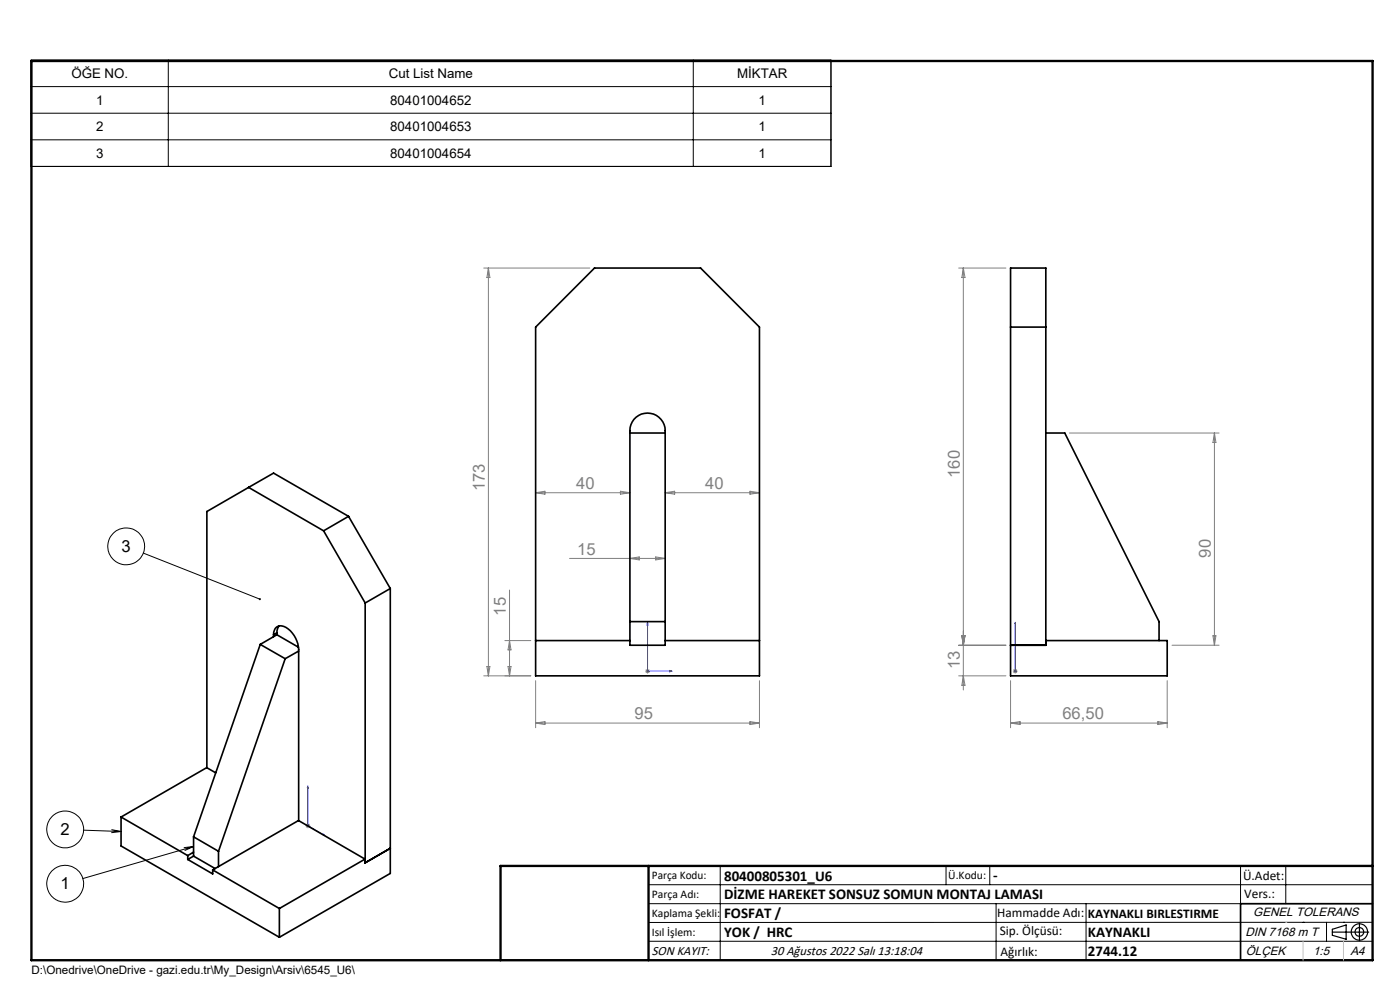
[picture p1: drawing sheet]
<svg xmlns="http://www.w3.org/2000/svg" width="297mm" height="210mm" viewBox="0 0 297 210" stroke-linecap="round" stroke-linejoin="round" font-family="sans-serif">
<g fill="none" stroke="#000" stroke-width=".21">
<path d="M6.6 12.8h169.7v22.5h-169.7zM6.6 18.4h169.7M35.7 12.8v22.5M147.1 12.8v22.5M6.6 24h169.7M6.6 29.7h169.7M30.4 117.3l24.7 9.8M17.7 176.1l8 .3M23.7 176l2 .4M25.7 176.4l-2 .2M41.1 179.6l-23.5 6.8M41.1 179.6l-1.9 .8"/>
<path d="M41.1 179.6l-2 .2M137.6 187.7h153.6M137.6 191.7h153.6M137.6 199.7h153.6M152.8 183.7v20M200.7 183.7v4M210 183.7v4M211.3 191.7v12M230.4 191.7v12M263.2 183.7v20M272.8 183.7v8M276.4 195.6h.1"/>
<path d="M281.4 195.6v4.1M285 195.6h.1M291.2 195.6l-153.6 .1"/>
<circle cx="26.8" cy="115.9" r="3.9"/>
<circle cx="13.8" cy="175.9" r="3.9"/>
<circle cx="13.8" cy="187.5" r="3.9"/>
</g>
<g fill="none" stroke="#000" stroke-width=".25">
<path d="M282.6 197.7h7.8M282.6 197.1l3-.9v3l-3-.8zM288.4 195.8v3.8M106.2 203.7h185"/>
<circle cx="288.4" cy="197.7" r="1.74"/>
<circle cx="288.4" cy="197.7" r=".93"/>
</g>
<path d="M137.4 132v10.4h5.2M137.4 132l.1 .5h-.3zM215.4 132v.5v-.5M215.4 132v10.4M142 142.2l.6 .2-.6 .1zM215.4 142.2v.3zM215.4 142.4h.1M65.3 166.7l.1 .5-.2-.1zM65.3 166.7v8.4l3.6 2.2M68.6 176.9l.3 .4-.3-.1z" fill="none" stroke="#00f" stroke-width=".21"/>
<g fill="none" stroke="#808080" stroke-width=".21">
<path d="M102.6 56.9h22.5M103.6 56.9v86.5M103.6 56.9l.3 2h-.6zM203.4 56.9h10M204.4 56.9l.3 2h-.7zM204.4 56.9v89.5M226.9 91.9h31.7M257.6 91.9v45M257.6 91.9l.4 2h-.7zM113.6 104.5l2-.3v.6zM113.6 104.5h20M120.8 118.5h20.3"/>
<path d="M131.6 104.2l2 .3-2 .3zM133.6 118.5l2-.4v.7zM139.1 118.1l2 .4-2 .3zM141.1 104.5h20M141.1 104.5l2-.3v.6zM159.1 104.2l2 .3-2 .3zM107.1 135.9h5.5M108.1 125.2v18.2M108.1 135.9l.3 2h-.6zM203.4 136.9h10M204 134.9h.7l-.3 2zM248.6 136.9h10"/>
<path d="M257.3 134.9h.7l-.4 2zM102.6 143.4h10M103.3 141.4h.6l-.3 2zM107.8 141.4h.6l-.3 2zM113.6 144.4v10M113.6 153.4h47.5M113.6 153.4l2-.3v.6zM136.9 142.4h1M137 142l.7 .7M137.4 141.9v1M137.7 142l-.7 .7M159.1 153.1l2 .3-2 .3z"/>
<path d="M161.1 144.4v10M203.4 143.4h10M204.4 143.4l.3 2h-.7zM214.4 153.4h33.2M214.4 144.4v10M214.4 153.4l2-.3v.6zM214.9 142.4h1M215 142l.7 .7M215.4 141.9v1M215.7 142l-.7 .7M245.6 153.1l2 .3-2 .3zM247.6 144.4v10"/>
<path d="M64.8 175.1h1M64.9 174.8l.8 .7M65.3 174.7v1M65.7 174.8l-.8 .7"/>
</g>
<path d="M291.2 191.7h-28v12" fill="none" stroke="#000" stroke-width=".35"/>
<path d="M6.7 12.9h284.5v190.8h-284.5zM137.6 183.7v20M291.2 183.7h-185v20" fill="none" stroke="#000" stroke-width=".5"/>
<path d="M276.4 199.7v4M285 199.7v4" fill="none" stroke="#c0c0c0" stroke-width=".21"/>
<path d="M272.8 195.6h.1" fill="none" stroke="#c0c0c0" stroke-width=".25"/>
<path d="M55 127v-.1a.2 .2 0 0 1 .3 0 .2 .2 0 0 1 0 .3l-.2-.1 .2 .1-.3 .1z" fill="#000"/>
<g fill="#00f">
<path d="M142 142.2l.6 .2-.6 .1zM137.4 132l.1 .5h-.3z"/>
<path d="M215.4 142.2v.3zM215.4 132v.5z"/>
<path d="M68.6 176.9l.3 .4-.3-.1zM65.3 166.7l.1 .5-.2-.1z"/>
</g>
<g fill="none" stroke="#000" stroke-width=".35">
<path d="M126.1 56.9h22.5l12.5 12.5v74h-47.5v-74zM214.4 69.4h7.5M133.6 91.9h7.5M134.5 89a3.7 3.7 0 0 1 4.1-1.2 3.7 3.7 0 0 1 2.5 3.6v45.5h-7.5v-45.5a3.7 3.7 0 0 1 .9-2.4zM221.9 91.9h4l20 40v4M52.7 103.4l-8.8 5.1v54.3M52.7 103.4l16 9.2M52.7 103.4l5.3-3 15.9 9.1M68.7 112.6l8.8 15.3M73.9 109.5l-5.2 3.1M73.9 109.5l8.9 15.3M55.2 136.7l5.3 3"/>
<path d="M55.2 136.7l-14.1 40.8M58 134.6a1.63 1.63 0 0 1 .8-1.7 1.63 1.63 0 0 1 1.9 .2 5.9 5.9 0 0 1 2.7 4.6v36.4M58 134.6v.4M58.7 134.2l-.7 .4M58.7 134.2v.4M58.7 134.6l4.6 2.7M58.7 134.6l-3.5 2.1M59.2 132.8l-.3 .5-.2 .9M60.5 139.7l-14.1 40.9M63.4 138.1l-2.9 1.6M77.5 127.9v55.1M82.8 124.8v60.5l-23.5 13.5"/>
<path d="M82.8 124.8l-5.3 3.1M113.6 135.9h20M133.6 131.9h7.5M141.1 135.9h20M214.4 136.9h7.5v-1h25.7v7.5h-33.2v-86.5h7.5v80M25.7 173.3l14.1 8.2M25.7 173.3v6.1l33.6 19.4M41.1 177.5l5.3 3.1M41.1 177.5v4.1M43.9 162.8l-18.2 10.5M43.9 162.8l1.9 1.1M39.8 181.5v.8"/>
<path d="M39.8 182.3l5.3 3.1v-.9M41.1 181.6l-1.3 .7M41.1 180.8l-1.3 .7M41.1 181.6l4.5 2.6M45.1 184.5l14.2 8.2M46.4 180.6v3.2M59.3 192.7v6.1M77.4 182.2l-18.1 10.5M77.4 182.2v.8M77.4 182.2l-14.1-8.1-18.2 10.4M77.4 183h.1M77.5 183l5.3-3.1-5.4 3.1"/>
</g>
<g font-size="3.5" fill="#808080">
<text x="203.6" y="101.4" transform="rotate(-90 203.6 101.4)">160</text>
<text x="102.8" y="104.2" transform="rotate(-90 102.8 104.2)">173</text>
<text x="122.2" y="103.7">40</text>
<text x="149.6" y="103.7">40</text>
<text x="122.4" y="117.6">15</text>
<text x="256.9" y="118.3" transform="rotate(-90 256.9 118.3)">90</text>
<text x="107.3" y="130.6" transform="rotate(-90 107.3 130.6)">15</text>
<text x="203.6" y="142" transform="rotate(-90 203.6 142)">13</text>
<text x="134.6" y="152.6">95</text>
<text x="225.4" y="152.6">66,50</text>
</g>
<g font-size="3.5">
<text x="25.8" y="117">3</text>
<text x="12.9" y="177.1">2</text>
<text x="12.9" y="188.6">1</text>
</g>
<g font-size="3.2">
<text x="153.6" y="186.8">80400805301_U6</text>
<text x="153.6" y="190.8">DİZME HAREKET SONSUZ SOMUN MONTAJ LAMASI</text>
<text x="210.7" y="186.6">-</text>
<text x="153.6" y="194.8">FOSFAT /</text>
<text x="153.6" y="198.8">YOK / HRC</text>
<text x="230.8" y="198.7">KAYNAKLI</text>
<text x="230.8" y="202.8">2744.12</text>
</g>
<g font-size="2.8">
<text x="15.1" y="16.6">ÖĞE NO.</text>
<text x="82.5" y="16.6">Cut List Name</text>
<text x="156.4" y="16.6">MİKTAR</text>
<text x="20.4" y="22.2">1</text>
<text x="82.8" y="22.2">80401004652</text>
<text x="160.9" y="22.2">1</text>
<text x="20.4" y="27.9">2</text>
<text x="82.8" y="27.9">80401004653</text>
<text x="160.9" y="27.9">1</text>
<text x="20.4" y="33.5">3</text>
<text x="82.8" y="33.5">80401004654</text>
<text x="160.9" y="33.5">1</text>
<text x="263.7" y="186.7">Ü.Adet:</text>
<text x="263.9" y="190.5">Vers.:</text>
<text x="211.5" y="194.5">Hammadde Adı:</text>
<text x="230.8" y="194.7">KAYNAKLI BIRLESTIRME</text>
<text x="138.3" y="202.6">SON KAYIT:</text>
<text x="163.6" y="202.6">30 Ağustos 2022 Salı 13:18:04</text>
<text x="212.1" y="198.4">Sip. Ölçüsü:</text>
<text x="212.2" y="202.7">Ağırlık:</text>
</g>
<g font-size="2.6">
<text x="265.9" y="194.4">GENEL TOLERANS</text>
<text x="264.2" y="198.5">DIN 7168 m T</text>
<text x="264.3" y="202.6">ÖLÇEK</text>
<text x="278.5" y="202.6">1:5</text>
<text x="286.5" y="202.6">A4</text>
</g>
<g font-size="2.5">
<text x="138.3" y="186.4">Parça Kodu:</text>
<text x="138.3" y="190.5">Parça Adı:</text>
<text x="201.2" y="186.5">Ü.Kodu:</text>
<text x="138.3" y="194.5">Kaplama Şekli:</text>
<text x="138.3" y="198.6">Isıl İşlem:</text>
<text x="6.7" y="206.7">D:\Onedrive\OneDrive - gazi.edu.tr\My_Design\Arsiv\6545_U6\</text>
</g>
</svg>
